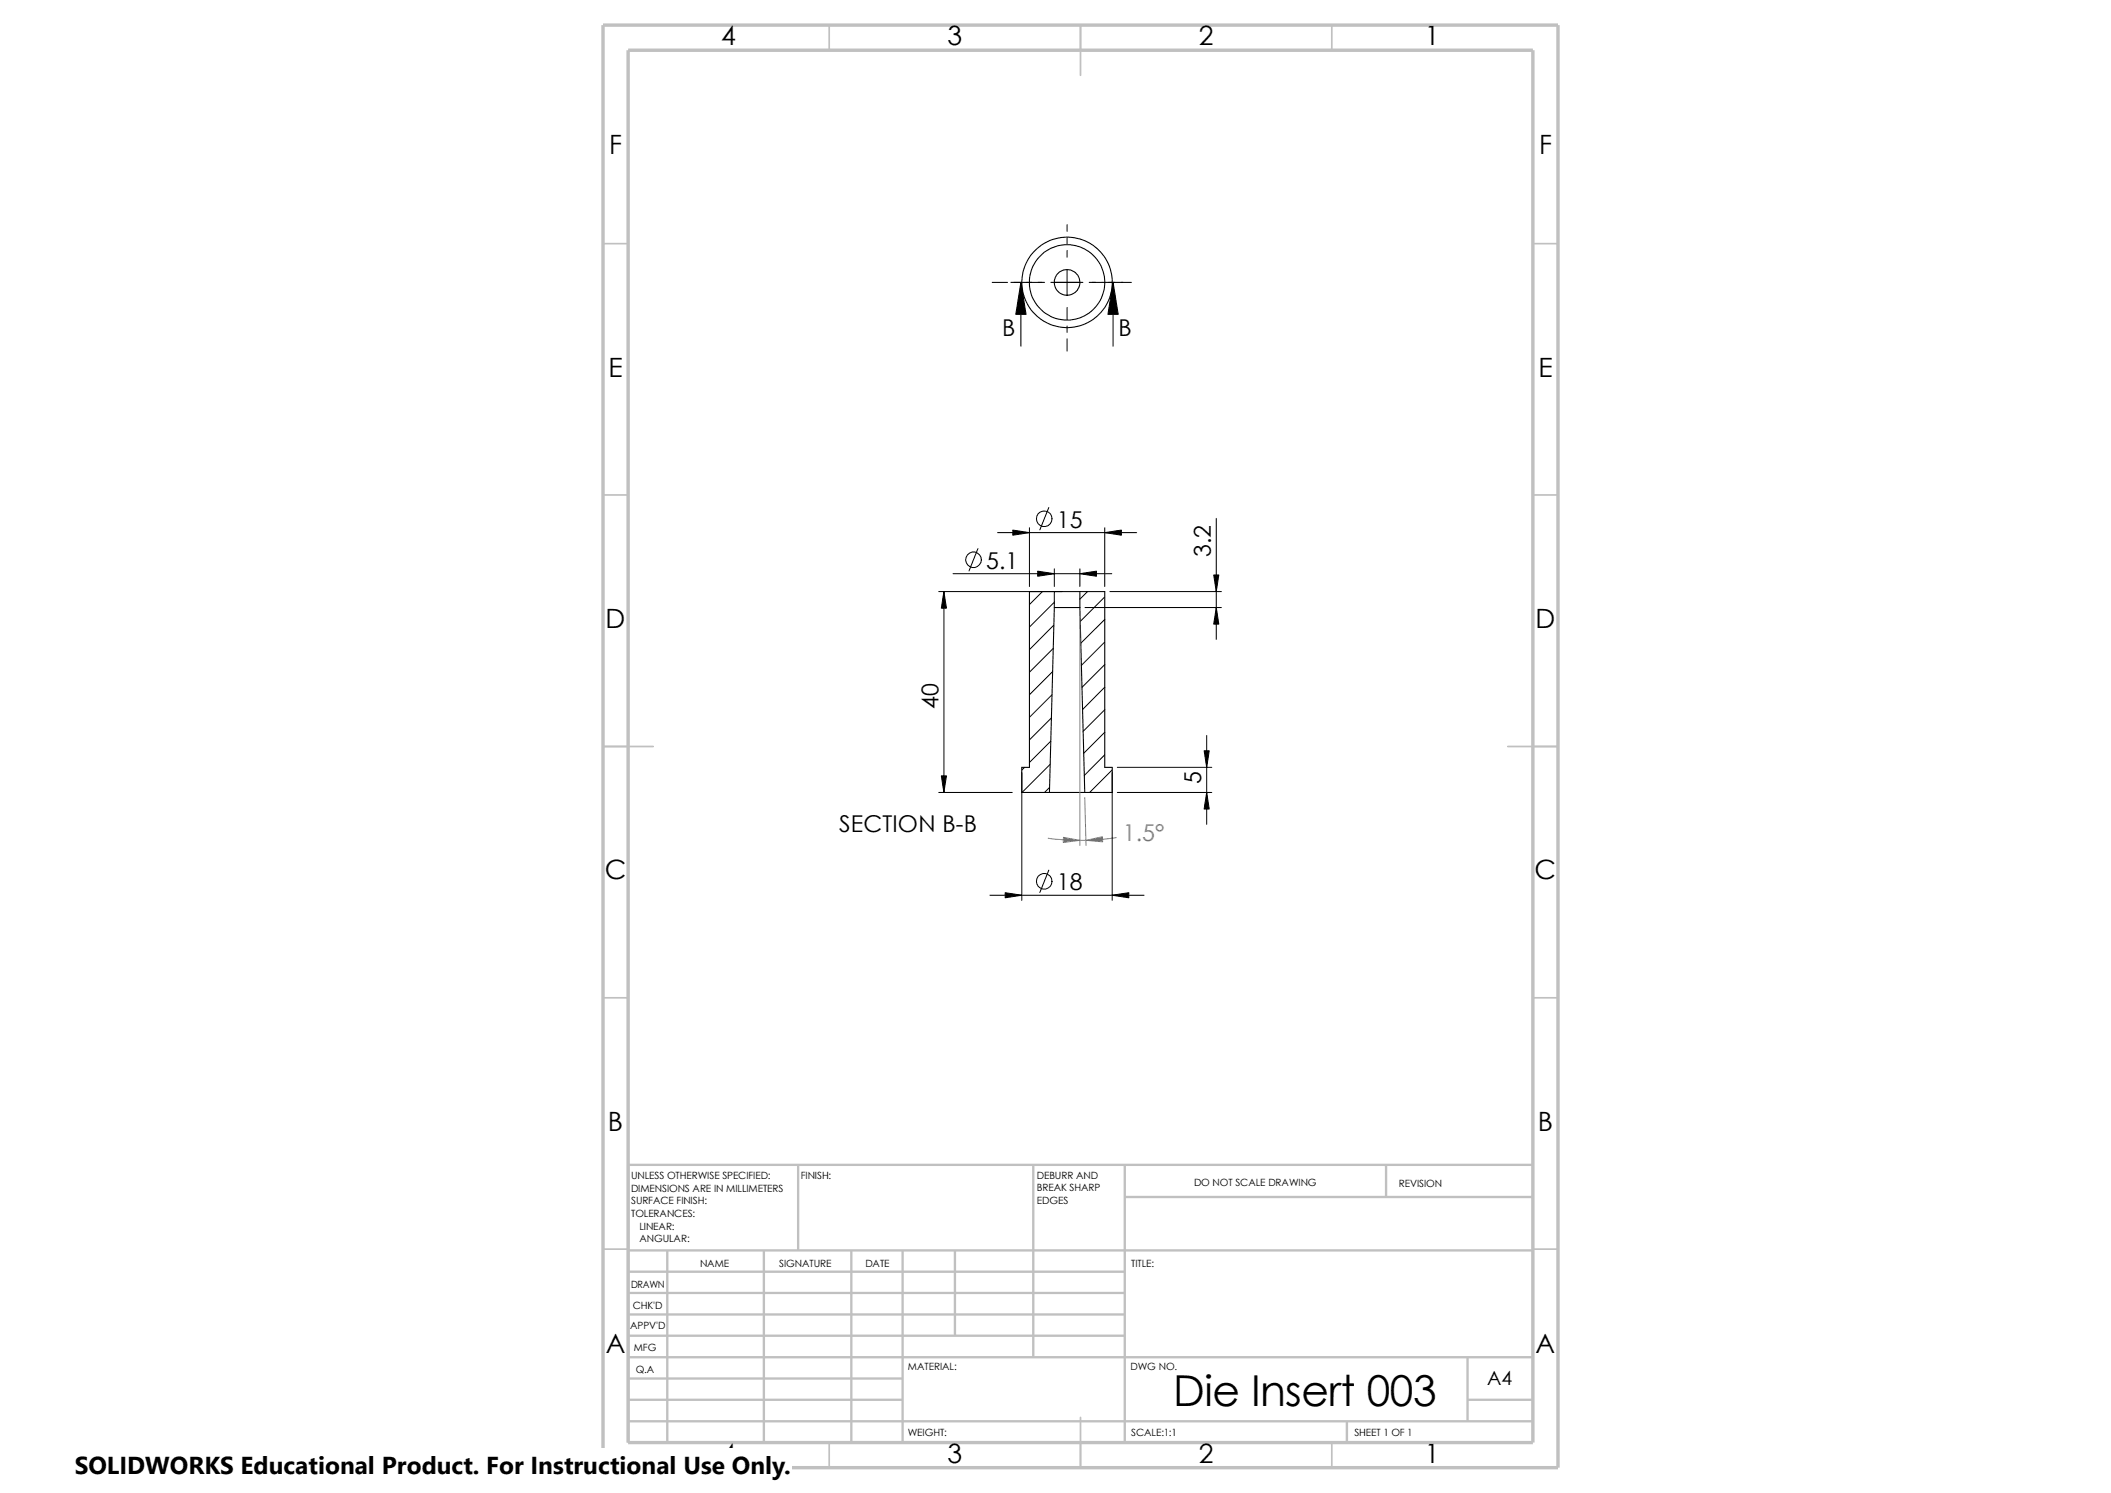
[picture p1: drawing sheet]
<svg xmlns="http://www.w3.org/2000/svg" width="420mm" height="297mm" viewBox="0 0 420 297" stroke-linecap="round" stroke-linejoin="round" font-family="sans-serif">
<g fill="none" stroke="#c0c0c0" stroke-width=".34">
<path d="M165 5v5M215 5v10M265 5v5M120 48.5h5M305 48.5h5M120 98.5h5M305 98.5h5M120 148.5h10M300 148.5h10M120 198.5h5M305 198.5h5M120 248.5h5"/>
<path d="M305 248.5h5M165 287v5M215 282v10M265 287v5"/>
</g>
<g fill="none" stroke="#c0c0c0" stroke-width=".47">
<path d="M158.8 231.7v17.1M205.6 231.7v38.3M223.8 238.1h81.2M223.8 231.7v55.3M275.8 231.7v6.4M305 231.7h-180v55.3M125 248.8h180M125 253h98.8M125 257.2h98.8M132.8 248.8v38.2M152 248.8v38.2M169.4 248.8v38.2"/>
<path d="M179.6 248.8v38.2M190 248.8v16.9M125 274.2h54.6M125 261.5h98.8M125 278.5h54.6M125 270h180M125 265.7h98.8M292 278.5h13M292 270v12.7M125 282.7h180M268 282.7v4.3"/>
</g>
<path d="M120 5h190v287h-190zM125 10h180v277h-180z" fill="none" stroke="#c0c0c0" stroke-width=".68" stroke-linecap="butt"/>
<g fill="none" stroke="#000" stroke-width=".2">
<path d="M197.4 56.2h3M201.7 56.2h1.3M204.3 56.2h3M209.8 56.2h5M212.3 44.7v1.3M212.3 47.3v1.3M212.3 49.8v1.4M212.3 53.7v5M217.3 56.2h2M220.6 56.2h1.2M223.1 56.2h2M212.3 61.2v2.4"/>
<path d="M212.3 64.9v1.2M212.3 67.4v2.4M186.8 117.7h24.5M187.8 117.7v39.9M189.6 114.1h31.6M194.6 109.1l-1.8 4.5M198.5 106h27.6M204.8 105v11.7M207.4 117.7l-2.6 2.6M208.7 101l-1.8 4.4M209.8 119.8l-5 5M209.8 113.2v3.5"/>
<path d="M214.8 113.2v3.5M216.4 117.7l-1.6 1.5M219.8 118.7l-4.9 4.9M219.8 105v11.7M220.8 117.7h22.2M242 103.1v24.1M209.3 138.2l-4.5 4.5M209.4 133.6l-4.6 4.6M209.5 129l-4.7 4.7M209.6 124.4l-4.8 4.8M215.9 120.9h27.1M219.8 123.2l-4.8 4.8"/>
<path d="M219.8 127.7l-4.7 4.7M219.8 132.2l-4.5 4.5M219.8 136.7l-4.4 4.4M186.8 157.6h14.6M203.3 153.7v25.4M203.8 152.7l-.5 .5M208.8 156.7l-1 .9M208.9 152.1l-5.6 5.5M209 147.4l-4.2 4.3M209.2 142.8l-4.4 4.4M219.8 141.2l-4.3 4.3M219.8 145.7l-4.2 4.2"/>
<path d="M219.8 150.2l-4.1 4.1M221.3 153.2l-4.5 4.4M221.3 157.6h.1M221.3 153.7v25.4M222.3 157.6h18.8M222.3 152.7h18.8M240.1 146.3v17.7M196.9 178.1h30.7M208.7 173.1l-1.8 4.4"/>
<circle cx="193.7" cy="111.4" r="1.55"/>
<circle cx="207.7" cy="103.2" r="1.56"/>
<circle cx="207.8" cy="175.3" r="1.55"/>
</g>
<g fill="none" stroke="#000" stroke-width=".21">
<path d="M201.1 56.2h4.2M203.1 56.2v12.7M206.5 56.2h1.3M209.1 56.2h6.3M216.7 56.2h1.3M219.2 56.2h4.2M221.4 56.2v12.7M209.8 117.7v3.2M209.8 117.7h-5v35h-1.5v4.9h5.5M209.8 117.7h5M214.8 117.7v3.2M214.8 117.7h5v35h1.5v4.9h-5.5"/>
<path d="M209.8 120.9l-1 36.7M209.8 120.9h5M214.8 120.9l1 36.7M208.8 157.6h7"/>
<circle cx="212.3" cy="56.2" r="2.55"/>
<circle cx="212.3" cy="56.2" r="9"/>
<circle cx="212.3" cy="56.2" r="7.5"/>
</g>
<path d="M203.1 56.2l1 6.3h-2zM221.4 56.2l1.1 6.3h-2.1z" fill="#000" stroke="#000" stroke-width=".21"/>
<path d="M214.8 121.9v46.3M215.8 158.7l.3 9.5M222.1 166.6a47.2 47.2 0 0 1-13.6 .2" fill="none" stroke="#808080" stroke-width=".2"/>
<g fill="#808080" stroke="#808080" stroke-width=".2">
<path d="M211.6 166.6l3.2 .6-3.3 .4z"/>
<path d="M216.1 167.2l3.2-.7 .1 1z"/>
</g>
<path d="M187.8 117.7l.5 3.3h-1zM201.5 105.5l3.3 .5-3.3 .5zM206.5 113.6l3.3 .5-3.3 .5zM214.8 114.1l3.3-.5v1zM219.8 106l3.3-.5v1zM241.5 114.4h1l-.5 3.3zM242 120.9l.5 3.3h-1zM187.3 154.3h1l-.5 3.3zM239.6 149.4h1l-.5 3.3zM240.1 157.6l.5 3.4h-1zM200 177.6l3.3 .5-3.3 .5zM221.3 178.1l3.3-.5v1z" fill="#000" stroke="#000" stroke-width=".2"/>
<path d="M14.9 288.1h142.6v8.9h-142.6z" fill="#fff"/>
<text font-size="8.5" x="233.4" y="279.7">Die Insert 003</text>
<g font-size="5.3">
<text x="143.5" y="9">4</text>
<text x="188.5" y="9">3</text>
<text x="238.5" y="9">2</text>
<text x="283.5" y="9">1</text>
<text x="121.2" y="30.7">F</text>
<text x="306.2" y="30.7">F</text>
<text x="121" y="75">E</text>
<text x="306.1" y="75">E</text>
<text x="120.5" y="125">D</text>
<text x="305.5" y="125">D</text>
<text x="120.3" y="175">C</text>
<text x="305.3" y="175">C</text>
<text x="120.9" y="225">B</text>
<text x="305.9" y="225">B</text>
<text x="120.5" y="269.2">A</text>
<text x="305.5" y="269.2">A</text>
<text x="143.5" y="291">4</text>
<text x="188.5" y="291">3</text>
<text x="238.5" y="291">2</text>
<text x="283.5" y="291">1</text>
</g>
<text font-size="4.9" x="14.9" y="293.3">SOLIDWORKS Educational Product. For Instructional Use Only.</text>
<g font-size="4.6">
<text x="199.4" y="66.9">B</text>
<text x="222.5" y="66.9">B</text>
<text x="210.3" y="105">15</text>
<text x="196.2" y="113.2">5.1</text>
<text x="240.9" y="110.9" transform="rotate(-90 240.9 110.9)">3.2</text>
<text x="186.7" y="141" transform="rotate(-90 186.7 141)">40</text>
<text x="239" y="156.1" transform="rotate(-90 239 156.1)">5</text>
<text x="167" y="165.5">SECTION B-B</text>
<text x="210.3" y="177.1">18</text>
</g>
<text font-size="4.6" fill="#808080" x="223.4" y="167.3">1.5°</text>
<text font-size="3.9" x="295.9" y="275.5">A4</text>
<g font-size="2">
<text x="125.6" y="234.6">UNLESS OTHERWISE SPECIFIED:</text>
<text x="125.6" y="237.1">DIMENSIONS ARE IN MILLIMETERS</text>
<text x="125.6" y="239.6">SURFACE FINISH:</text>
<text x="159.3" y="234.6">FINISH:</text>
<text x="206.3" y="239.5">EDGES</text>
<text x="206.3" y="234.5">DEBURR AND</text>
<text x="206.3" y="237">BREAK SHARP</text>
<text x="237.6" y="236">DO NOT SCALE DRAWING</text>
<text x="278.3" y="236.2">REVISION</text>
<text x="125.6" y="242.1">TOLERANCES:</text>
<text x="127.2" y="244.6">LINEAR:</text>
<text x="127.2" y="247.1">ANGULAR:</text>
<text x="155" y="252">SIGNATURE</text>
<text x="172.2" y="252">DATE</text>
<text x="225" y="252">TITLE:</text>
<text x="125.6" y="256.2">DRAWN</text>
<text x="139.3" y="252.1">NAME</text>
<text x="125.9" y="260.4">CHK'D</text>
<text x="125.4" y="264.5">APPV'D</text>
<text x="126.1" y="268.8">MFG</text>
<text x="126.5" y="273.1">Q.A</text>
<text x="180.6" y="272.5">MATERIAL:</text>
<text x="224.9" y="272.5">DWG NO.</text>
<text x="180.6" y="285.6">WEIGHT:</text>
<text x="225" y="285.6">SCALE:1:1</text>
<text x="269.5" y="285.6">SHEET 1 OF 1</text>
</g>
</svg>
